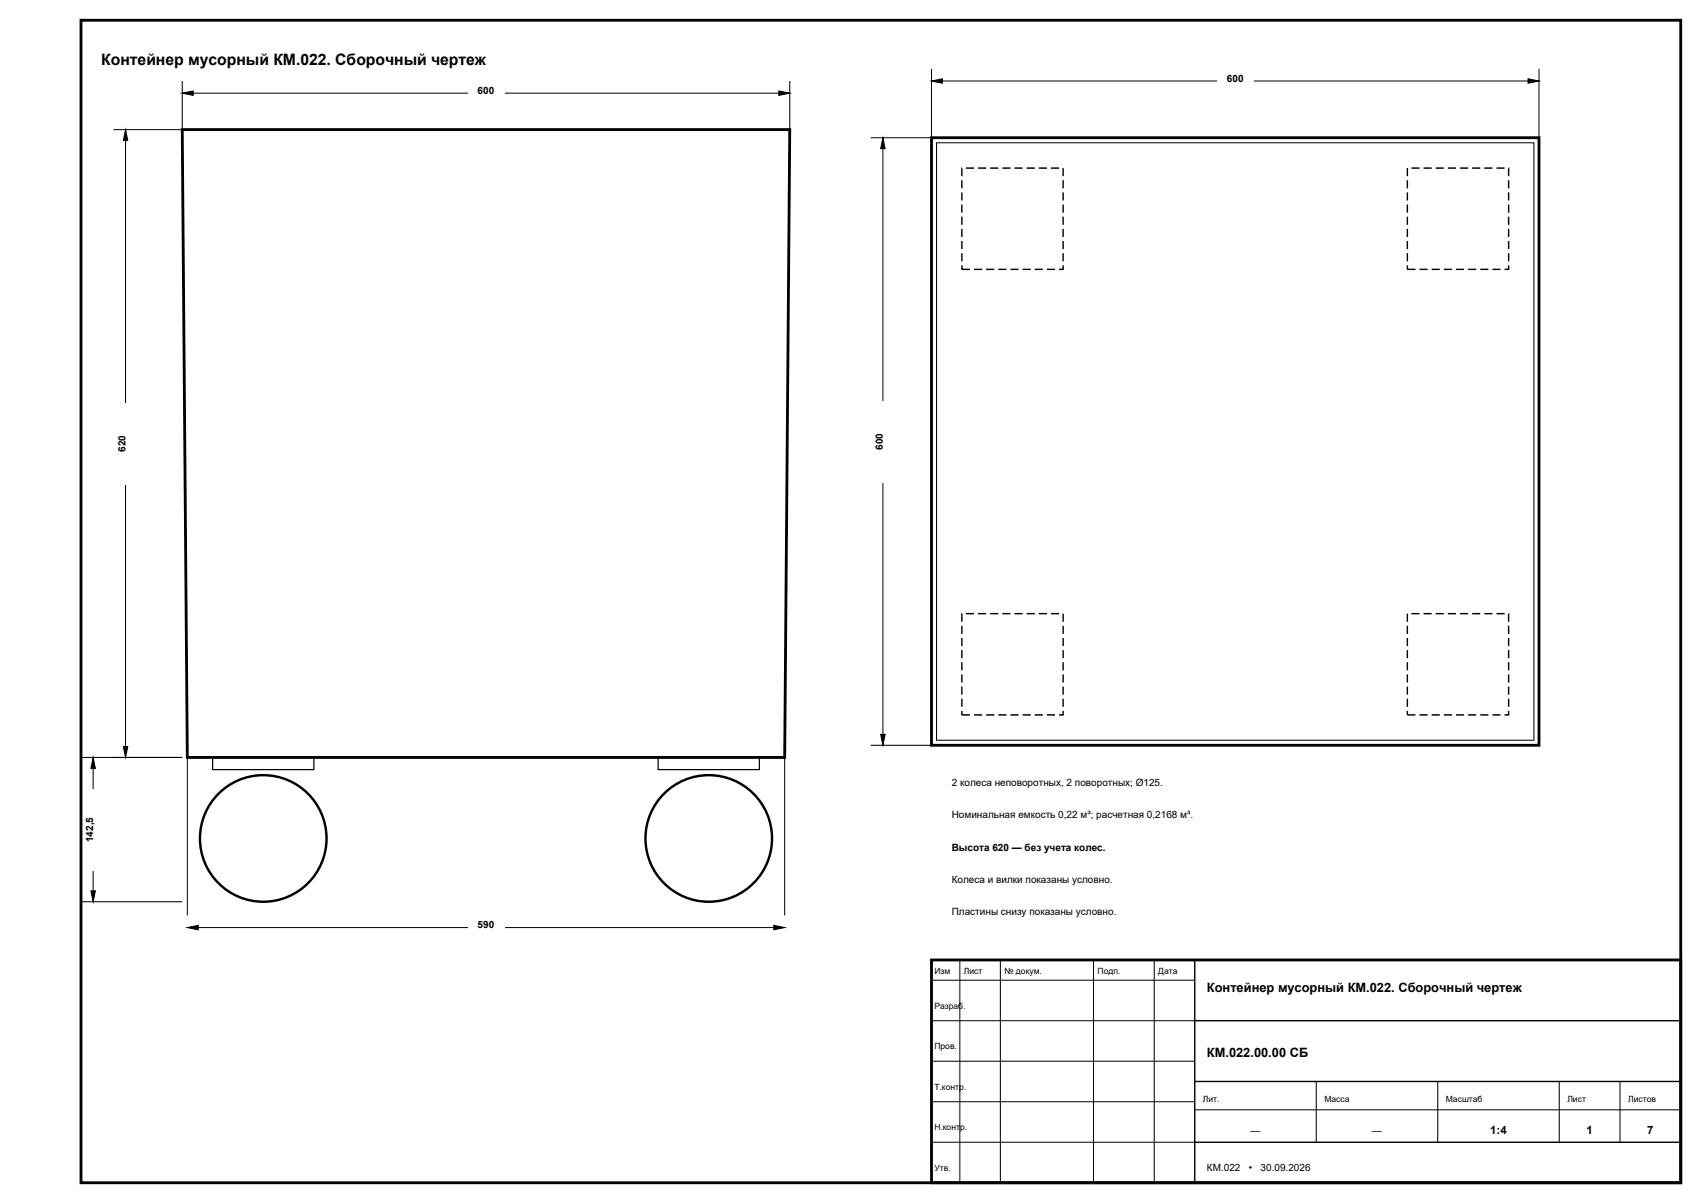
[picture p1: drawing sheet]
<svg xmlns="http://www.w3.org/2000/svg" width="420mm" height="297mm" viewBox="0 0 420 297" stroke-linecap="round" stroke-linejoin="round" font-family="sans-serif">
<path d="M20 5h395v287h-395zM45 32h150l-1.3 155h-147.4zM230 237h185v55h-185z" fill="none" stroke="#000" stroke-width=".7" stroke-linecap="butt"/>
<path d="M295 237v55M295 252h120M295 267h120M295 282h120" fill="none" stroke="#000" stroke-width=".35"/>
<g fill="none" stroke="#000" stroke-width=".25">
<path d="M45 20v12M195 20v12M45 23h150M237 237v55M247 237v55M270 237v55M285 237v55M230 252h65M230 242h65M230 272h65M230 262h65M295 274h120"/>
<path d="M325 267v15M355 267v15M385 267v15M400 267v15M230 282h65"/>
</g>
<g fill="none" stroke="#000" stroke-width=".6">
<circle cx="65" cy="207" r="15.6"/>
<circle cx="175" cy="207" r="15.6"/>
</g>
<path d="M52.5 187h25v3h-25zM162.5 187h25v3h-25z" fill="none" stroke="#000" stroke-width=".3"/>
<path d="M45 23l2.7-.6v1.1zM192.3 22.4l2.7 .6-2.7 .5z" fill="#000" stroke="#000" stroke-width=".25"/>
<path d="M115.5 20.8h9v3.6h-9z" fill-rule="evenodd" fill="#fff"/>
<path d="M46.3 187v39M193.7 187v39M46.3 229h147.4" fill="none" stroke="#000" stroke-width=".25"/>
<path d="M46.3 229l2.6-.6v1.1zM191.1 228.4l2.6 .6-2.6 .5z" fill="#000" stroke="#000" stroke-width=".25"/>
<path d="M115.5 226.8h9v3.6h-9z" fill-rule="evenodd" fill="#fff"/>
<path d="M28 32h17M31 32v155M28 187h17" fill="none" stroke="#000" stroke-width=".25"/>
<path d="M31 32l.5 2.7h-1.1zM30.4 184.3h1.1l-.5 2.7z" fill="#000" stroke="#000" stroke-width=".25"/>
<path d="M28.6 99.5h3.8v20h-3.8z" fill-rule="evenodd" fill="#fff"/>
<path d="M20 187h25M23 187v35.6M20 222.6h25" fill="none" stroke="#000" stroke-width=".25"/>
<path d="M23 187l.6 2.7h-1.1zM22.5 219.9h1.1l-.6 2.7z" fill="#000" stroke="#000" stroke-width=".25"/>
<path d="M20.6 194.8h3.8v20h-3.8z" fill-rule="evenodd" fill="#fff"/>
<path d="M230 34h150v150h-150z" fill="none" stroke="#000" stroke-width=".7" stroke-linecap="butt"/>
<path d="M230 17v17M230 20h150M380 17v17M231.2 35.3h147.5v147.4h-147.5z" fill="none" stroke="#000" stroke-width=".25"/>
<path d="M237.5 41.5h25v25h-25zM347.5 41.5h25v25h-25zM237.5 151.5h25v25h-25zM347.5 151.5h25v25h-25z" fill="none" stroke="#000" stroke-width=".35" stroke-dasharray="2 1" stroke-linecap="butt"/>
<path d="M230 20l2.7-.6v1.1zM377.3 19.4l2.7 .6-2.7 .5z" fill="#000" stroke="#000" stroke-width=".25"/>
<path d="M300.5 17.8h9v3.6h-9z" fill-rule="evenodd" fill="#fff"/>
<path d="M215 34h15M218 34v150M215 184h15" fill="none" stroke="#000" stroke-width=".25"/>
<path d="M218 34l.5 2.7h-1.1zM217.4 181.3h1.1l-.5 2.7z" fill="#000" stroke="#000" stroke-width=".25"/>
<path d="M215.6 99h3.8v20h-3.8z" fill-rule="evenodd" fill="#fff"/>
<text font-size="3.9" x="25" y="16">Контейнер мусорный КМ.022. Сборочный чертеж</text>
<g font-size="3.2">
<text x="298" y="245">Контейнер мусорный КМ.022. Сборочный чертеж</text>
<text x="298" y="261">КМ.022.00.00 СБ</text>
</g>
<g font-size="2.8">
<text x="368" y="280">1:4</text>
<text x="391.7" y="280">1</text>
<text x="406.7" y="280">7</text>
</g>
<g font-size="2.5">
<text x="117.9" y="23.2">600</text>
<text x="302.9" y="20.2">600</text>
<text x="31" y="111.6" transform="rotate(-90 31 111.6)">620</text>
<text x="218" y="111.1" transform="rotate(-90 218 111.1)">600</text>
<text x="235" y="194">2 колеса неповоротных, 2 поворотных; Ø125.</text>
<text x="235" y="202">Номинальная емкость 0,22 м³; расчетная 0,2168 м³.</text>
<text x="23" y="207.9" transform="rotate(-90 23 207.9)">142,5</text>
<text x="235" y="210">Высота 620 — без учета колес.</text>
<text x="235" y="218">Колеса и вилки показаны условно.</text>
<text x="235" y="226">Пластины снизу показаны условно.</text>
<text x="117.9" y="229.2">590</text>
<text x="308.8" y="280">—</text>
<text x="338.8" y="280">—</text>
<text x="298" y="289">КМ.022</text>
<text x="308.3" y="289">•</text>
<text x="311.3" y="289">30.09.2026</text>
</g>
<g font-size="2.1">
<text x="230.7" y="240.5">Изм</text>
<text x="238" y="240.5">Лист</text>
<text x="248" y="240.5">№ докум.</text>
<text x="271" y="240.5">Подп.</text>
<text x="286" y="240.5">Дата</text>
<text x="230.7" y="249">Разраб.</text>
<text x="230.7" y="259">Пров.</text>
<text x="230.7" y="269">Т.контр.</text>
<text x="297" y="272">Лит.</text>
<text x="327" y="272">Масса</text>
<text x="357" y="272">Масштаб</text>
<text x="387" y="272">Лист</text>
<text x="402" y="272">Листов</text>
<text x="230.7" y="279">Н.контр.</text>
<text x="230.7" y="289">Утв.</text>
</g>
</svg>
